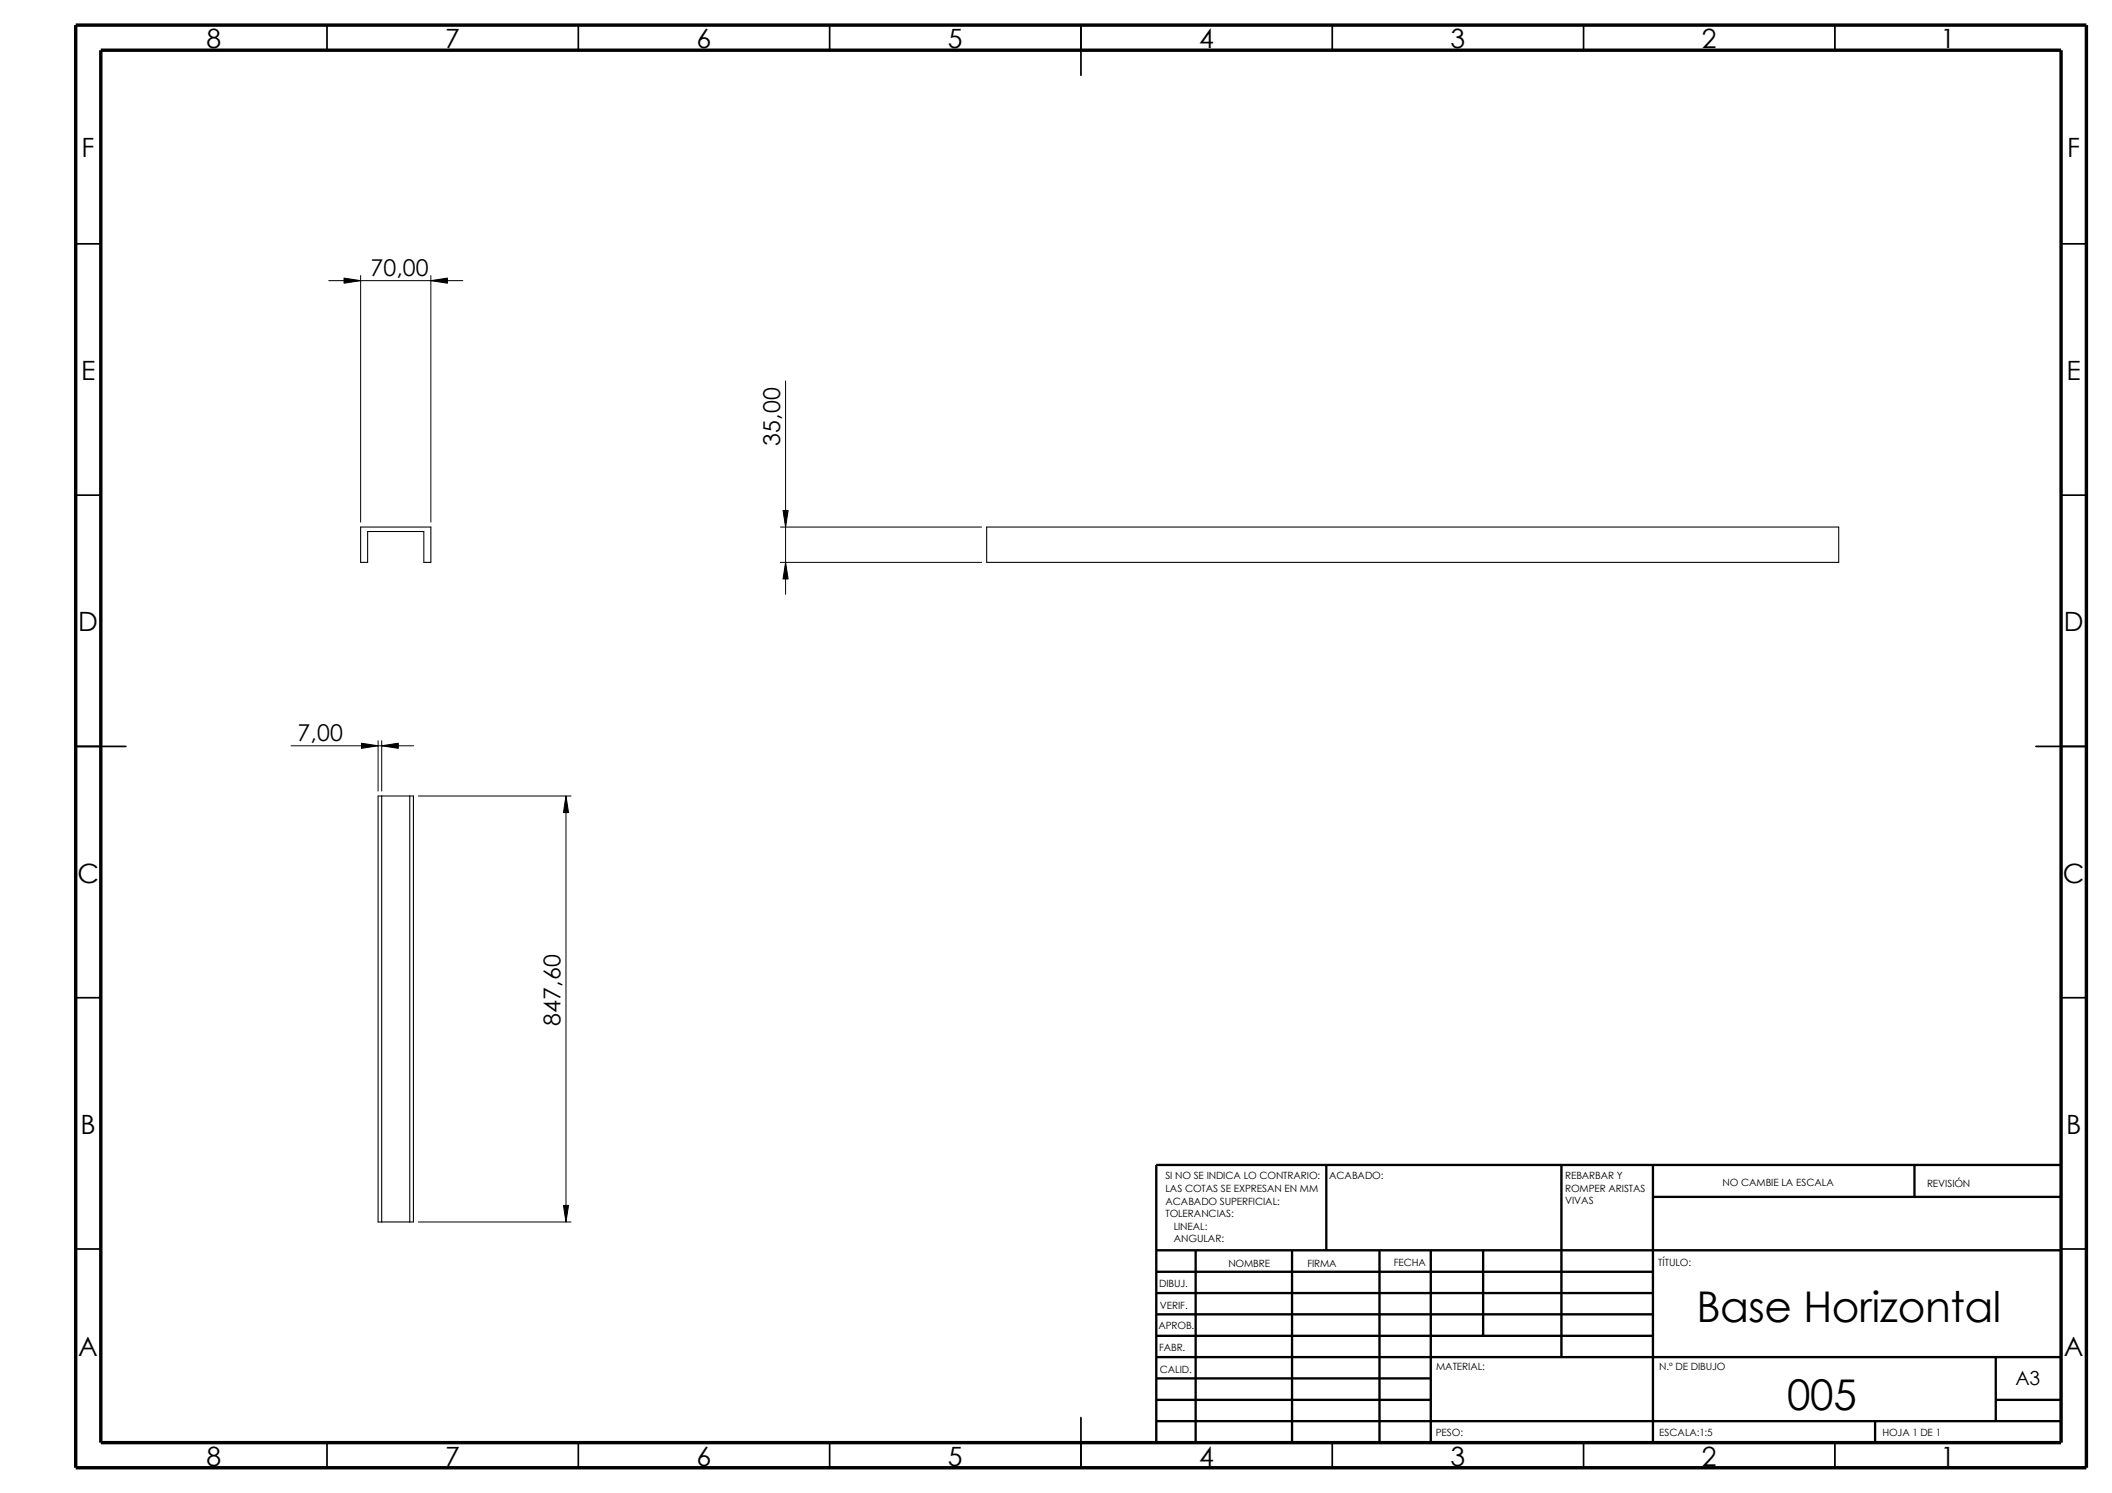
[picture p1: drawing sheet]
<svg xmlns="http://www.w3.org/2000/svg" width="420mm" height="297mm" viewBox="0 0 420 297" stroke-linecap="round" stroke-linejoin="round" font-family="sans-serif">
<g fill="none" stroke="#000" stroke-width=".34">
<path d="M65.1 5v5M115.1 5v5M165 5v5M215 5v10M265 5v5M315 5v5M365 5v5M15.1 48.5h5M410 48.5h5.1M15.1 98.5h5M410 98.5h5.1M15.1 148.5h9.9"/>
<path d="M405 148.5h10.1M15.1 198.5h5M410 198.5h5.1M15.1 248.5h5M410 248.5h5.1M65.1 287v5M115.1 287v5M165 287v5M215 282v10M265 287v5M315 287v5M365 287v5"/>
</g>
<g fill="none" stroke="#000" stroke-width=".47">
<path d="M263.9 231.8v17M310.6 231.8v38.2M328.8 231.8v55.2M328.8 238.1h81.2M380.9 231.8v6.3M410 231.8h-180v55.2M230 248.8h180M230 257.3h98.8M230 253h98.8M237.9 248.8v38.2M257 248.8v38.2M274.4 248.8v38.2"/>
<path d="M284.6 248.8v38.2M295.1 248.8v17M230 265.8h98.8M230 261.5h98.8M230 278.5h54.6M230 274.2h54.6M230 270h180M397 278.5h13M397 270v12.7M230 282.7h180M373 282.7v4.3"/>
</g>
<path d="M15.1 5h400v287h-400zM20.1 10h389.9v277h-389.9z" fill="none" stroke="#000" stroke-width=".68" stroke-linecap="butt"/>
<path d="M71.7 104.9h14v7h-1.4v-6.2h-11.2v6.2h-1.4zM196.3 104.9h169.5v7h-169.5zM75.2 158.4h7v84.7h-7zM75.9 158.4v84.7M81.5 158.4v84.7" fill="none" stroke="#000" stroke-width=".21"/>
<g fill="none" stroke="#000" stroke-width=".2">
<path d="M65.4 55.8h26.7M68.4 55.3l3.3 .5-3.3 .5zM71.7 54.8v49.1M85.7 55.8l3.3-.5v1zM85.7 54.8v49.1M156.3 75.8v42.4M155.3 104.9h40M155.3 111.9h40M155.8 101.6h1l-.5 3.3zM156.3 111.9l.5 3.3h-1zM57.9 148.4h24.4M71.9 147.9l3.3 .5-3.3 .5z"/>
<path d="M75.2 147.4v10M75.9 148.4l3.3-.5v1zM75.9 147.4v10M83.2 158.4h30.4M112.6 158.4l.5 3.3h-1zM112.6 158.4v84.7M112.1 239.8h1l-.5 3.3zM83.2 243.1h30.4"/>
</g>
<path d="M68.4 55.3l3.3 .5-3.3 .5zM85.7 55.8l3.3-.5v1zM155.8 101.6h1l-.5 3.3zM156.3 111.9l.5 3.3h-1zM71.9 147.9l3.3 .5-3.3 .5zM75.9 148.4l3.3-.5v1zM112.6 158.4l.5 3.3h-1zM112.1 239.8h1l-.5 3.3z" fill="#000"/>
<g font-size="8.4">
<text x="337.5" y="263.1">Base Horizontal</text>
<text x="355.5" y="280.5">005</text>
</g>
<g font-size="5.3">
<text x="41.1" y="9.6">8</text>
<text x="88.6" y="9.6">7</text>
<text x="138.6" y="9.6">6</text>
<text x="188.6" y="9.6">5</text>
<text x="238.6" y="9.6">4</text>
<text x="288.6" y="9.6">3</text>
<text x="338.6" y="9.6">2</text>
<text x="386.1" y="9.6">1</text>
<text x="16.2" y="31.3">F</text>
<text x="411.3" y="31.3">F</text>
<text x="16.1" y="75.6">E</text>
<text x="411.1" y="75.6">E</text>
<text x="15.6" y="125.6">D</text>
<text x="410.6" y="125.6">D</text>
<text x="15.4" y="175.6">C</text>
<text x="410.4" y="175.6">C</text>
<text x="16" y="225.6">B</text>
<text x="411" y="225.6">B</text>
<text x="15.6" y="269.8">A</text>
<text x="410.6" y="269.8">A</text>
<text x="41.1" y="291.6">8</text>
<text x="88.6" y="291.6">7</text>
<text x="138.6" y="291.6">6</text>
<text x="188.6" y="291.6">5</text>
<text x="238.6" y="291.6">4</text>
<text x="288.6" y="291.6">3</text>
<text x="338.6" y="291.6">2</text>
<text x="386.1" y="291.6">1</text>
</g>
<g font-size="4.6">
<text x="73.7" y="54.9">70,00</text>
<text x="155.2" y="88.7" transform="rotate(-90 155.2 88.7)">35,00</text>
<text x="59.2" y="147.4">7,00</text>
<text x="111.5" y="204.1" transform="rotate(-90 111.5 204.1)">847,60</text>
</g>
<text font-size="3.9" x="400.9" y="275.5">A3</text>
<g font-size="2">
<text x="231.8" y="234.7">SI NO SE INDICA LO CONTRARIO:</text>
<text x="231.8" y="237.2">LAS COTAS SE EXPRESAN EN MM</text>
<text x="231.8" y="239.6">ACABADO SUPERFICIAL:</text>
<text x="264.4" y="234.7">ACABADO:</text>
<text x="311.4" y="234.6">REBARBAR Y</text>
<text x="311.4" y="237.1">ROMPER ARISTAS</text>
<text x="311.4" y="239.6">VIVAS</text>
<text x="342.7" y="236">NO CAMBIE LA ESCALA</text>
<text x="383.4" y="236.2">REVISIÓN</text>
<text x="231.8" y="242.1">TOLERANCIAS:</text>
<text x="233.5" y="244.6">LINEAL:</text>
<text x="233.5" y="247.1">ANGULAR:</text>
<text x="277.3" y="252">FECHA</text>
<text x="329.9" y="252">TÍTULO:</text>
<text x="230.6" y="256.1">DIBUJ.</text>
<text x="244.4" y="252.1">NOMBRE</text>
<text x="260.1" y="252">FIRMA</text>
<text x="230.7" y="260.4">VERIF.</text>
<text x="230.5" y="264.5">APROB.</text>
<text x="230.6" y="268.8">FABR.</text>
<text x="230.7" y="273.2">CALID.</text>
<text x="285.7" y="272.6">MATERIAL:</text>
<text x="330.1" y="272.6">N.º DE DIBUJO</text>
<text x="285.7" y="285.6">PESO:</text>
<text x="330.1" y="285.7">ESCALA:1:5</text>
<text x="374.5" y="285.7">HOJA 1 DE 1</text>
</g>
</svg>
